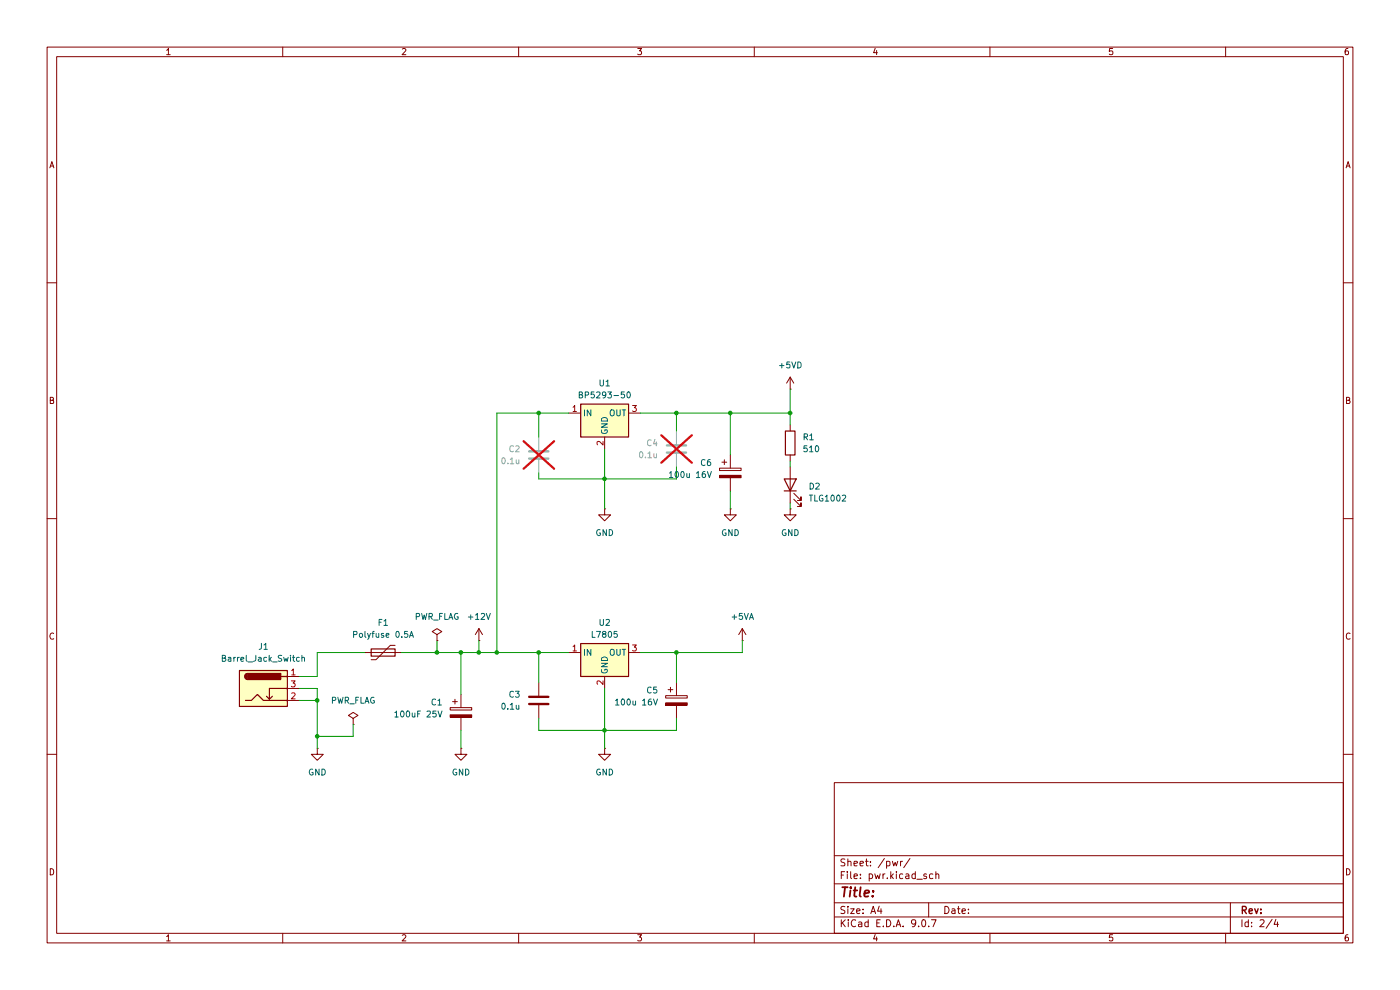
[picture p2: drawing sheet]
(kicad_sch
 (version 20250114)
 (generator "eeschema")
 (generator_version "9.0")
 (paper "A4")
 (lib_symbols
  (symbol "Connector:Barrel_Jack_Switch"
   (pin_names (hide yes)) (exclude_from_sim no) (in_bom yes) (on_board yes)
   (property "Reference" "J" (at 0 5.334 0) (effects (font (size 1.27 1.27))))
   (property "Value" "Barrel_Jack_Switch" (at 0 -5.08 0) (effects (font (size 1.27 1.27))))
   (property "Footprint" "" (at 1.27 -1.016 0) (effects (font (size 1.27 1.27)) (hide yes)))
   (property "Datasheet" "~" (at 1.27 -1.016 0) (effects (font (size 1.27 1.27)) (hide yes)))
   (property "Description" "DC Barrel Jack with an internal switch" (at 0 0 0) (effects (font (size 1.27 1.27)) (hide yes)))
   (symbol "Barrel_Jack_Switch_0_1"
    (rectangle (start -5.08 3.81) (end 5.08 -3.81) (stroke (width 0.254) (type default)) (fill (type background)))
    (polyline (pts (xy -3.81 -2.54) (xy -2.54 -2.54) (xy -1.27 -1.27) (xy 0 -2.54) (xy 2.54 -2.54) (xy 5.08 -2.54)) (stroke (width 0.254) (type default)) (fill (type none)))
    (arc (start -3.302 1.905) (mid -3.9343 2.54) (end -3.302 3.175) (stroke (width 0.254) (type default)) (fill (type none)))
    (arc (start -3.302 1.905) (mid -3.9343 2.54) (end -3.302 3.175) (stroke (width 0.254) (type default)) (fill (type outline)))
    (polyline (pts (xy 1.27 -2.286) (xy 1.905 -1.651)) (stroke (width 0.254) (type default)) (fill (type none)))
    (rectangle (start 3.683 3.175) (end -3.302 1.905) (stroke (width 0.254) (type default)) (fill (type outline)))
    (polyline (pts (xy 5.08 2.54) (xy 3.81 2.54)) (stroke (width 0.254) (type default)) (fill (type none)))
    (polyline (pts (xy 5.08 0) (xy 1.27 0) (xy 1.27 -2.286) (xy 0.635 -1.651)) (stroke (width 0.254) (type default)) (fill (type none))))
   (symbol "Barrel_Jack_Switch_1_1"
    (pin passive line (at 7.62 2.54 180) (length 2.54) (name "~" (effects (font (size 1.27 1.27)))) (number "1" (effects (font (size 1.27 1.27)))))
    (pin passive line (at 7.62 0 180) (length 2.54) (name "~" (effects (font (size 1.27 1.27)))) (number "3" (effects (font (size 1.27 1.27)))))
    (pin passive line (at 7.62 -2.54 180) (length 2.54) (name "~" (effects (font (size 1.27 1.27)))) (number "2" (effects (font (size 1.27 1.27))))))
   (embedded_fonts no))
  (symbol "Device:C"
   (pin_numbers (hide yes))
   (pin_names
    (offset 0.254)) (exclude_from_sim no) (in_bom yes) (on_board yes)
   (property "Reference" "C" (at 0.635 2.54 0) (effects (font (size 1.27 1.27)) (justify left)))
   (property "Value" "C" (at 0.635 -2.54 0) (effects (font (size 1.27 1.27)) (justify left)))
   (property "Footprint" "" (at 0.9652 -3.81 0) (effects (font (size 1.27 1.27)) (hide yes)))
   (property "Datasheet" "~" (at 0 0 0) (effects (font (size 1.27 1.27)) (hide yes)))
   (property "Description" "Unpolarized capacitor" (at 0 0 0) (effects (font (size 1.27 1.27)) (hide yes)))
   (symbol "C_0_1"
    (polyline (pts (xy -2.032 0.762) (xy 2.032 0.762)) (stroke (width 0.508) (type default)) (fill (type none)))
    (polyline (pts (xy -2.032 -0.762) (xy 2.032 -0.762)) (stroke (width 0.508) (type default)) (fill (type none))))
   (symbol "C_1_1"
    (pin passive line (at 0 3.81 270) (length 2.794) (name "~" (effects (font (size 1.27 1.27)))) (number "1" (effects (font (size 1.27 1.27)))))
    (pin passive line (at 0 -3.81 90) (length 2.794) (name "~" (effects (font (size 1.27 1.27)))) (number "2" (effects (font (size 1.27 1.27))))))
   (embedded_fonts no))
  (symbol "Device:C_Polarized"
   (pin_numbers (hide yes))
   (pin_names
    (offset 0.254)) (exclude_from_sim no) (in_bom yes) (on_board yes)
   (property "Reference" "C" (at 0.635 2.54 0) (effects (font (size 1.27 1.27)) (justify left)))
   (property "Value" "C_Polarized" (at 0.635 -2.54 0) (effects (font (size 1.27 1.27)) (justify left)))
   (property "Footprint" "" (at 0.9652 -3.81 0) (effects (font (size 1.27 1.27)) (hide yes)))
   (property "Datasheet" "~" (at 0 0 0) (effects (font (size 1.27 1.27)) (hide yes)))
   (property "Description" "Polarized capacitor" (at 0 0 0) (effects (font (size 1.27 1.27)) (hide yes)))
   (symbol "C_Polarized_0_1"
    (rectangle (start -2.286 0.508) (end 2.286 1.016) (stroke (width 0) (type default)) (fill (type none)))
    (polyline (pts (xy -1.778 2.286) (xy -0.762 2.286)) (stroke (width 0) (type default)) (fill (type none)))
    (polyline (pts (xy -1.27 2.794) (xy -1.27 1.778)) (stroke (width 0) (type default)) (fill (type none)))
    (rectangle (start 2.286 -0.508) (end -2.286 -1.016) (stroke (width 0) (type default)) (fill (type outline))))
   (symbol "C_Polarized_1_1"
    (pin passive line (at 0 3.81 270) (length 2.794) (name "~" (effects (font (size 1.27 1.27)))) (number "1" (effects (font (size 1.27 1.27)))))
    (pin passive line (at 0 -3.81 90) (length 2.794) (name "~" (effects (font (size 1.27 1.27)))) (number "2" (effects (font (size 1.27 1.27))))))
   (embedded_fonts no))
  (symbol "Device:LED"
   (pin_numbers (hide yes))
   (pin_names
    (offset 1.016) (hide yes)) (exclude_from_sim no) (in_bom yes) (on_board yes)
   (property "Reference" "D" (at 0 2.54 0) (effects (font (size 1.27 1.27))))
   (property "Value" "LED" (at 0 -2.54 0) (effects (font (size 1.27 1.27))))
   (property "Footprint" "" (at 0 0 0) (effects (font (size 1.27 1.27)) (hide yes)))
   (property "Datasheet" "~" (at 0 0 0) (effects (font (size 1.27 1.27)) (hide yes)))
   (property "Description" "Light emitting diode" (at 0 0 0) (effects (font (size 1.27 1.27)) (hide yes)))
   (property "Sim.Pins" "1=K 2=A" (at 0 0 0) (effects (font (size 1.27 1.27)) (hide yes)))
   (symbol "LED_0_1"
    (polyline (pts (xy -3.048 -0.762) (xy -4.572 -2.286) (xy -3.81 -2.286) (xy -4.572 -2.286) (xy -4.572 -1.524)) (stroke (width 0) (type default)) (fill (type none)))
    (polyline (pts (xy -1.778 -0.762) (xy -3.302 -2.286) (xy -2.54 -2.286) (xy -3.302 -2.286) (xy -3.302 -1.524)) (stroke (width 0) (type default)) (fill (type none)))
    (polyline (pts (xy -1.27 0) (xy 1.27 0)) (stroke (width 0) (type default)) (fill (type none)))
    (polyline (pts (xy -1.27 -1.27) (xy -1.27 1.27)) (stroke (width 0.254) (type default)) (fill (type none)))
    (polyline (pts (xy 1.27 -1.27) (xy 1.27 1.27) (xy -1.27 0) (xy 1.27 -1.27)) (stroke (width 0.254) (type default)) (fill (type none))))
   (symbol "LED_1_1"
    (pin passive line (at -3.81 0 0) (length 2.54) (name "K" (effects (font (size 1.27 1.27)))) (number "1" (effects (font (size 1.27 1.27)))))
    (pin passive line (at 3.81 0 180) (length 2.54) (name "A" (effects (font (size 1.27 1.27)))) (number "2" (effects (font (size 1.27 1.27))))))
   (embedded_fonts no))
  (symbol "Device:Polyfuse"
   (pin_numbers (hide yes))
   (pin_names
    (offset 0)) (exclude_from_sim no) (in_bom yes) (on_board yes)
   (property "Reference" "F" (at -2.54 0 90) (effects (font (size 1.27 1.27))))
   (property "Value" "Polyfuse" (at 2.54 0 90) (effects (font (size 1.27 1.27))))
   (property "Footprint" "" (at 1.27 -5.08 0) (effects (font (size 1.27 1.27)) (justify left) (hide yes)))
   (property "Datasheet" "~" (at 0 0 0) (effects (font (size 1.27 1.27)) (hide yes)))
   (property "Description" "Resettable fuse, polymeric positive temperature coefficient" (at 0 0 0) (effects (font (size 1.27 1.27)) (hide yes)))
   (symbol "Polyfuse_0_1"
    (polyline (pts (xy -1.524 2.54) (xy -1.524 1.524) (xy 1.524 -1.524) (xy 1.524 -2.54)) (stroke (width 0) (type default)) (fill (type none)))
    (rectangle (start -0.762 2.54) (end 0.762 -2.54) (stroke (width 0.254) (type default)) (fill (type none)))
    (polyline (pts (xy 0 2.54) (xy 0 -2.54)) (stroke (width 0) (type default)) (fill (type none))))
   (symbol "Polyfuse_1_1"
    (pin passive line (at 0 3.81 270) (length 1.27) (name "~" (effects (font (size 1.27 1.27)))) (number "1" (effects (font (size 1.27 1.27)))))
    (pin passive line (at 0 -3.81 90) (length 1.27) (name "~" (effects (font (size 1.27 1.27)))) (number "2" (effects (font (size 1.27 1.27))))))
   (embedded_fonts no))
  (symbol "Device:R"
   (pin_numbers (hide yes))
   (pin_names
    (offset 0)) (exclude_from_sim no) (in_bom yes) (on_board yes)
   (property "Reference" "R" (at 2.032 0 90) (effects (font (size 1.27 1.27))))
   (property "Value" "R" (at 0 0 90) (effects (font (size 1.27 1.27))))
   (property "Footprint" "" (at -1.778 0 90) (effects (font (size 1.27 1.27)) (hide yes)))
   (property "Datasheet" "~" (at 0 0 0) (effects (font (size 1.27 1.27)) (hide yes)))
   (property "Description" "Resistor" (at 0 0 0) (effects (font (size 1.27 1.27)) (hide yes)))
   (symbol "R_0_1"
    (rectangle (start -1.016 -2.54) (end 1.016 2.54) (stroke (width 0.254) (type default)) (fill (type none))))
   (symbol "R_1_1"
    (pin passive line (at 0 3.81 270) (length 1.27) (name "~" (effects (font (size 1.27 1.27)))) (number "1" (effects (font (size 1.27 1.27)))))
    (pin passive line (at 0 -3.81 90) (length 1.27) (name "~" (effects (font (size 1.27 1.27)))) (number "2" (effects (font (size 1.27 1.27))))))
   (embedded_fonts no))
  (symbol "Regulator_Linear:L7805"
   (pin_names
    (offset 0.254)) (exclude_from_sim no) (in_bom yes) (on_board yes)
   (property "Reference" "U" (at -3.81 3.175 0) (effects (font (size 1.27 1.27))))
   (property "Value" "L7805" (at 0 3.175 0) (effects (font (size 1.27 1.27)) (justify left)))
   (property "Footprint" "" (at 0.635 -3.81 0) (effects (font (size 1.27 1.27)
    (italic yes)) (justify left) (hide yes)))
   (property "Datasheet" "http://www.st.com/content/ccc/resource/technical/document/datasheet/41/4f/b3/b0/12/d4/47/88/CD00000444.pdf/files/CD00000444.pdf/jcr:content/translations/en.CD00000444.pdf" (at 0 -1.27 0) (effects (font (size 1.27 1.27)) (hide yes)))
   (property "Description" "Positive 1.5A 35V Linear Regulator, Fixed Output 5V, TO-220/TO-263/TO-252" (at 0 0 0) (effects (font (size 1.27 1.27)) (hide yes)))
   (symbol "L7805_0_1"
    (rectangle (start -5.08 1.905) (end 5.08 -5.08) (stroke (width 0.254) (type default)) (fill (type background))))
   (symbol "L7805_1_1"
    (pin power_in line (at -7.62 0 0) (length 2.54) (name "IN" (effects (font (size 1.27 1.27)))) (number "1" (effects (font (size 1.27 1.27)))))
    (pin power_in line (at 0 -7.62 90) (length 2.54) (name "GND" (effects (font (size 1.27 1.27)))) (number "2" (effects (font (size 1.27 1.27)))))
    (pin power_out line (at 7.62 0 180) (length 2.54) (name "OUT" (effects (font (size 1.27 1.27)))) (number "3" (effects (font (size 1.27 1.27))))))
   (embedded_fonts no))
  (symbol "power:+12V"
   (power)
   (pin_numbers (hide yes))
   (pin_names
    (offset 0) (hide yes)) (exclude_from_sim no) (in_bom yes) (on_board yes)
   (property "Reference" "#PWR" (at 0 -3.81 0) (effects (font (size 1.27 1.27)) (hide yes)))
   (property "Value" "+12V" (at 0 3.556 0) (effects (font (size 1.27 1.27))))
   (property "Footprint" "" (at 0 0 0) (effects (font (size 1.27 1.27)) (hide yes)))
   (property "Datasheet" "" (at 0 0 0) (effects (font (size 1.27 1.27)) (hide yes)))
   (property "Description" "Power symbol creates a global label with name \"+12V\"" (at 0 0 0) (effects (font (size 1.27 1.27)) (hide yes)))
   (symbol "+12V_0_1"
    (polyline (pts (xy -0.762 1.27) (xy 0 2.54)) (stroke (width 0) (type default)) (fill (type none)))
    (polyline (pts (xy 0 2.54) (xy 0.762 1.27)) (stroke (width 0) (type default)) (fill (type none)))
    (polyline (pts (xy 0 0) (xy 0 2.54)) (stroke (width 0) (type default)) (fill (type none))))
   (symbol "+12V_1_1"
    (pin power_in line (at 0 0 90) (length 0) (name "~" (effects (font (size 1.27 1.27)))) (number "1" (effects (font (size 1.27 1.27))))))
   (embedded_fonts no))
  (symbol "power:+5VA"
   (power)
   (pin_numbers (hide yes))
   (pin_names
    (offset 0) (hide yes)) (exclude_from_sim no) (in_bom yes) (on_board yes)
   (property "Reference" "#PWR" (at 0 -3.81 0) (effects (font (size 1.27 1.27)) (hide yes)))
   (property "Value" "+5VA" (at 0 3.556 0) (effects (font (size 1.27 1.27))))
   (property "Footprint" "" (at 0 0 0) (effects (font (size 1.27 1.27)) (hide yes)))
   (property "Datasheet" "" (at 0 0 0) (effects (font (size 1.27 1.27)) (hide yes)))
   (property "Description" "Power symbol creates a global label with name \"+5VA\"" (at 0 0 0) (effects (font (size 1.27 1.27)) (hide yes)))
   (symbol "+5VA_0_1"
    (polyline (pts (xy -0.762 1.27) (xy 0 2.54)) (stroke (width 0) (type default)) (fill (type none)))
    (polyline (pts (xy 0 2.54) (xy 0.762 1.27)) (stroke (width 0) (type default)) (fill (type none)))
    (polyline (pts (xy 0 0) (xy 0 2.54)) (stroke (width 0) (type default)) (fill (type none))))
   (symbol "+5VA_1_1"
    (pin power_in line (at 0 0 90) (length 0) (name "~" (effects (font (size 1.27 1.27)))) (number "1" (effects (font (size 1.27 1.27))))))
   (embedded_fonts no))
  (symbol "power:+5VD"
   (power)
   (pin_numbers (hide yes))
   (pin_names
    (offset 0) (hide yes)) (exclude_from_sim no) (in_bom yes) (on_board yes)
   (property "Reference" "#PWR" (at 0 -3.81 0) (effects (font (size 1.27 1.27)) (hide yes)))
   (property "Value" "+5VD" (at 0 3.556 0) (effects (font (size 1.27 1.27))))
   (property "Footprint" "" (at 0 0 0) (effects (font (size 1.27 1.27)) (hide yes)))
   (property "Datasheet" "" (at 0 0 0) (effects (font (size 1.27 1.27)) (hide yes)))
   (property "Description" "Power symbol creates a global label with name \"+5VD\"" (at 0 0 0) (effects (font (size 1.27 1.27)) (hide yes)))
   (symbol "+5VD_0_1"
    (polyline (pts (xy -0.762 1.27) (xy 0 2.54)) (stroke (width 0) (type default)) (fill (type none)))
    (polyline (pts (xy 0 2.54) (xy 0.762 1.27)) (stroke (width 0) (type default)) (fill (type none)))
    (polyline (pts (xy 0 0) (xy 0 2.54)) (stroke (width 0) (type default)) (fill (type none))))
   (symbol "+5VD_1_1"
    (pin power_in line (at 0 0 90) (length 0) (name "~" (effects (font (size 1.27 1.27)))) (number "1" (effects (font (size 1.27 1.27))))))
   (embedded_fonts no))
  (symbol "power:GND"
   (power)
   (pin_numbers (hide yes))
   (pin_names
    (offset 0) (hide yes)) (exclude_from_sim no) (in_bom yes) (on_board yes)
   (property "Reference" "#PWR" (at 0 -6.35 0) (effects (font (size 1.27 1.27)) (hide yes)))
   (property "Value" "GND" (at 0 -3.81 0) (effects (font (size 1.27 1.27))))
   (property "Footprint" "" (at 0 0 0) (effects (font (size 1.27 1.27)) (hide yes)))
   (property "Datasheet" "" (at 0 0 0) (effects (font (size 1.27 1.27)) (hide yes)))
   (property "Description" "Power symbol creates a global label with name \"GND\" , ground" (at 0 0 0) (effects (font (size 1.27 1.27)) (hide yes)))
   (symbol "GND_0_1"
    (polyline (pts (xy 0 0) (xy 0 -1.27) (xy 1.27 -1.27) (xy 0 -2.54) (xy -1.27 -1.27) (xy 0 -1.27)) (stroke (width 0) (type default)) (fill (type none))))
   (symbol "GND_1_1"
    (pin power_in line (at 0 0 270) (length 0) (name "~" (effects (font (size 1.27 1.27)))) (number "1" (effects (font (size 1.27 1.27))))))
   (embedded_fonts no))
  (symbol "power:PWR_FLAG"
   (power)
   (pin_numbers (hide yes))
   (pin_names
    (offset 0) (hide yes)) (exclude_from_sim no) (in_bom yes) (on_board yes)
   (property "Reference" "#FLG" (at 0 1.905 0) (effects (font (size 1.27 1.27)) (hide yes)))
   (property "Value" "PWR_FLAG" (at 0 3.81 0) (effects (font (size 1.27 1.27))))
   (property "Footprint" "" (at 0 0 0) (effects (font (size 1.27 1.27)) (hide yes)))
   (property "Datasheet" "~" (at 0 0 0) (effects (font (size 1.27 1.27)) (hide yes)))
   (property "Description" "Special symbol for telling ERC where power comes from" (at 0 0 0) (effects (font (size 1.27 1.27)) (hide yes)))
   (symbol "PWR_FLAG_0_0"
    (pin power_out line (at 0 0 90) (length 0) (name "~" (effects (font (size 1.27 1.27)))) (number "1" (effects (font (size 1.27 1.27))))))
   (symbol "PWR_FLAG_0_1"
    (polyline (pts (xy 0 0) (xy 0 1.27) (xy -1.016 1.905) (xy 0 2.54) (xy 1.016 1.905) (xy 0 1.27)) (stroke (width 0) (type default)) (fill (type none))))
   (embedded_fonts no)))
 (junction
  (at 128.27 154.94)
  (diameter 0)
  (color 0 0 0 0))
 (junction
  (at 143.51 138.43)
  (diameter 0)
  (color 0 0 0 0))
 (junction
  (at 154.94 87.63)
  (diameter 0)
  (color 0 0 0 0))
 (junction
  (at 128.27 101.6)
  (diameter 0)
  (color 0 0 0 0))
 (junction
  (at 97.79 138.43)
  (diameter 0)
  (color 0 0 0 0))
 (junction
  (at 167.64 87.63)
  (diameter 0)
  (color 0 0 0 0))
 (junction
  (at 105.41 138.43)
  (diameter 0)
  (color 0 0 0 0))
 (junction
  (at 67.31 148.59)
  (diameter 0)
  (color 0 0 0 0))
 (junction
  (at 114.3 87.63)
  (diameter 0)
  (color 0 0 0 0))
 (junction
  (at 67.31 156.21)
  (diameter 0)
  (color 0 0 0 0))
 (junction
  (at 114.3 138.43)
  (diameter 0)
  (color 0 0 0 0))
 (junction
  (at 92.71 138.43)
  (diameter 0)
  (color 0 0 0 0))
 (junction
  (at 143.51 87.63)
  (diameter 0)
  (color 0 0 0 0))
 (junction
  (at 101.6 138.43)
  (diameter 0)
  (color 0 0 0 0))
 (wire
  (pts (xy 105.41 138.43) (xy 114.3 138.43))
  (stroke (width 0) (type default)))
 (wire
  (pts (xy 154.94 104.14) (xy 154.94 107.95))
  (stroke (width 0) (type default)))
 (wire
  (pts (xy 85.09 138.43) (xy 92.71 138.43))
  (stroke (width 0) (type default)))
 (wire
  (pts (xy 67.31 146.05) (xy 67.31 148.59))
  (stroke (width 0) (type default)))
 (wire
  (pts (xy 114.3 138.43) (xy 114.3 144.78))
  (stroke (width 0) (type default)))
 (wire
  (pts (xy 143.51 144.78) (xy 143.51 138.43))
  (stroke (width 0) (type default)))
 (wire
  (pts (xy 97.79 138.43) (xy 101.6 138.43))
  (stroke (width 0) (type default)))
 (wire
  (pts (xy 97.79 154.94) (xy 97.79 158.75))
  (stroke (width 0) (type default)))
 (wire
  (pts (xy 105.41 87.63) (xy 105.41 138.43))
  (stroke (width 0) (type default)))
 (wire
  (pts (xy 67.31 143.51) (xy 67.31 138.43))
  (stroke (width 0) (type default)))
 (wire
  (pts (xy 63.5 148.59) (xy 67.31 148.59))
  (stroke (width 0) (type default)))
 (wire
  (pts (xy 154.94 87.63) (xy 154.94 96.52))
  (stroke (width 0) (type default)))
 (wire
  (pts (xy 143.51 99.06) (xy 143.51 101.6))
  (stroke (width 0) (type default)))
 (wire
  (pts (xy 120.65 138.43) (xy 114.3 138.43))
  (stroke (width 0) (type default)))
 (wire
  (pts (xy 101.6 135.89) (xy 101.6 138.43))
  (stroke (width 0) (type default)))
 (wire
  (pts (xy 128.27 101.6) (xy 128.27 107.95))
  (stroke (width 0) (type default)))
 (wire
  (pts (xy 67.31 138.43) (xy 77.47 138.43))
  (stroke (width 0) (type default)))
 (wire
  (pts (xy 97.79 138.43) (xy 97.79 147.32))
  (stroke (width 0) (type default)))
 (wire
  (pts (xy 167.64 106.68) (xy 167.64 107.95))
  (stroke (width 0) (type default)))
 (wire
  (pts (xy 67.31 156.21) (xy 67.31 158.75))
  (stroke (width 0) (type default)))
 (wire
  (pts (xy 128.27 154.94) (xy 128.27 158.75))
  (stroke (width 0) (type default)))
 (wire
  (pts (xy 143.51 101.6) (xy 128.27 101.6))
  (stroke (width 0) (type default)))
 (wire
  (pts (xy 135.89 87.63) (xy 143.51 87.63))
  (stroke (width 0) (type default)))
 (wire
  (pts (xy 167.64 87.63) (xy 167.64 90.17))
  (stroke (width 0) (type default)))
 (wire
  (pts (xy 128.27 146.05) (xy 128.27 154.94))
  (stroke (width 0) (type default)))
 (wire
  (pts (xy 154.94 87.63) (xy 167.64 87.63))
  (stroke (width 0) (type default)))
 (wire
  (pts (xy 114.3 152.4) (xy 114.3 154.94))
  (stroke (width 0) (type default)))
 (wire
  (pts (xy 114.3 154.94) (xy 128.27 154.94))
  (stroke (width 0) (type default)))
 (wire
  (pts (xy 63.5 143.51) (xy 67.31 143.51))
  (stroke (width 0) (type default)))
 (wire
  (pts (xy 114.3 87.63) (xy 114.3 92.71))
  (stroke (width 0) (type default)))
 (wire
  (pts (xy 101.6 138.43) (xy 105.41 138.43))
  (stroke (width 0) (type default)))
 (wire
  (pts (xy 135.89 138.43) (xy 143.51 138.43))
  (stroke (width 0) (type default)))
 (wire
  (pts (xy 114.3 87.63) (xy 105.41 87.63))
  (stroke (width 0) (type default)))
 (wire
  (pts (xy 74.93 153.67) (xy 74.93 156.21))
  (stroke (width 0) (type default)))
 (wire
  (pts (xy 120.65 87.63) (xy 114.3 87.63))
  (stroke (width 0) (type default)))
 (wire
  (pts (xy 114.3 101.6) (xy 128.27 101.6))
  (stroke (width 0) (type default)))
 (wire
  (pts (xy 128.27 95.25) (xy 128.27 101.6))
  (stroke (width 0) (type default)))
 (wire
  (pts (xy 143.51 138.43) (xy 157.48 138.43))
  (stroke (width 0) (type default)))
 (wire
  (pts (xy 114.3 100.33) (xy 114.3 101.6))
  (stroke (width 0) (type default)))
 (wire
  (pts (xy 92.71 138.43) (xy 97.79 138.43))
  (stroke (width 0) (type default)))
 (wire
  (pts (xy 167.64 97.79) (xy 167.64 99.06))
  (stroke (width 0) (type default)))
 (wire
  (pts (xy 143.51 152.4) (xy 143.51 154.94))
  (stroke (width 0) (type default)))
 (wire
  (pts (xy 67.31 156.21) (xy 74.93 156.21))
  (stroke (width 0) (type default)))
 (wire
  (pts (xy 67.31 148.59) (xy 67.31 156.21))
  (stroke (width 0) (type default)))
 (wire
  (pts (xy 92.71 135.89) (xy 92.71 138.43))
  (stroke (width 0) (type default)))
 (wire
  (pts (xy 143.51 87.63) (xy 143.51 91.44))
  (stroke (width 0) (type default)))
 (wire
  (pts (xy 167.64 82.55) (xy 167.64 87.63))
  (stroke (width 0) (type default)))
 (wire
  (pts (xy 143.51 87.63) (xy 154.94 87.63))
  (stroke (width 0) (type default)))
 (wire
  (pts (xy 157.48 135.89) (xy 157.48 138.43))
  (stroke (width 0) (type default)))
 (wire
  (pts (xy 128.27 154.94) (xy 143.51 154.94))
  (stroke (width 0) (type default)))
 (wire
  (pts (xy 63.5 146.05) (xy 67.31 146.05))
  (stroke (width 0) (type default)))
 (symbol
  (lib_id "Device:C")
  (at 143.51 95.25 0)
  (unit 1)
  (exclude_from_sim no)
  (in_bom yes)
  (on_board yes)
  (dnp yes)
  (property "Reference" "C4" (at 139.7 93.9799 0) (effects (font (size 1.27 1.27)) (justify right)))
  (property "Value" "0.1u" (at 139.7 96.5199 0) (effects (font (size 1.27 1.27)) (justify right)))
  (property "Footprint" "Capacitor_THT:C_Disc_D4.7mm_W2.5mm_P5.00mm" (at 144.4752 99.06 0) (effects (font (size 1.27 1.27)) (hide yes)))
  (property "Datasheet" "~" (at 143.51 95.25 0) (effects (font (size 1.27 1.27)) (hide yes)))
  (property "Description" "Unpolarized capacitor" (at 143.51 95.25 0) (effects (font (size 1.27 1.27)) (hide yes)))
  (pin "1")
  (pin "2"))
 (symbol
  (lib_id "Regulator_Linear:L7805")
  (at 128.27 138.43 0)
  (unit 1)
  (exclude_from_sim no)
  (in_bom yes)
  (on_board yes)
  (dnp no)
  (fields_autoplaced yes)
  (property "Reference" "U2" (at 128.27 132.08 0) (effects (font (size 1.27 1.27))))
  (property "Value" "L7805" (at 128.27 134.62 0) (effects (font (size 1.27 1.27))))
  (property "Footprint" "Package_TO_SOT_SMD:TO-252-3_TabPin2" (at 128.905 142.24 0) (effects (font (size 1.27 1.27)
    (italic yes)) (justify left) (hide yes)))
  (property "Datasheet" "http://www.st.com/content/ccc/resource/technical/document/datasheet/41/4f/b3/b0/12/d4/47/88/CD00000444.pdf/files/CD00000444.pdf/jcr:content/translations/en.CD00000444.pdf" (at 128.27 139.7 0) (effects (font (size 1.27 1.27)) (hide yes)))
  (property "Description" "Positive 1.5A 35V Linear Regulator, Fixed Output 5V, TO-220/TO-263/TO-252" (at 128.27 138.43 0) (effects (font (size 1.27 1.27)) (hide yes)))
  (pin "1")
  (pin "2")
  (pin "3"))
 (symbol
  (lib_id "Device:R")
  (at 167.64 93.98 180)
  (unit 1)
  (exclude_from_sim no)
  (in_bom yes)
  (on_board yes)
  (dnp no)
  (fields_autoplaced yes)
  (property "Reference" "R1" (at 170.18 92.7099 0) (effects (font (size 1.27 1.27)) (justify right)))
  (property "Value" "510" (at 170.18 95.2499 0) (effects (font (size 1.27 1.27)) (justify right)))
  (property "Footprint" "Resistor_SMD:R_0805_2012Metric_Pad1.20x1.40mm_HandSolder" (at 169.418 93.98 90) (effects (font (size 1.27 1.27)) (hide yes)))
  (property "Datasheet" "~" (at 167.64 93.98 0) (effects (font (size 1.27 1.27)) (hide yes)))
  (property "Description" "Resistor" (at 167.64 93.98 0) (effects (font (size 1.27 1.27)) (hide yes)))
  (pin "1")
  (pin "2"))
 (symbol
  (lib_id "power:+5VA")
  (at 157.48 135.89 0)
  (unit 1)
  (exclude_from_sim no)
  (in_bom yes)
  (on_board yes)
  (dnp no)
  (fields_autoplaced yes)
  (property "Reference" "#PWR08" (at 157.48 139.7 0) (effects (font (size 1.27 1.27)) (hide yes)))
  (property "Value" "+5VA" (at 157.48 130.81 0) (effects (font (size 1.27 1.27))))
  (property "Footprint" "" (at 157.48 135.89 0) (effects (font (size 1.27 1.27)) (hide yes)))
  (property "Datasheet" "" (at 157.48 135.89 0) (effects (font (size 1.27 1.27)) (hide yes)))
  (property "Description" "Power symbol creates a global label with name \"+5VA\"" (at 157.48 135.89 0) (effects (font (size 1.27 1.27)) (hide yes)))
  (pin "1"))
 (symbol
  (lib_id "power:GND")
  (at 128.27 158.75 0)
  (unit 1)
  (exclude_from_sim no)
  (in_bom yes)
  (on_board yes)
  (dnp no)
  (fields_autoplaced yes)
  (property "Reference" "#PWR06" (at 128.27 165.1 0) (effects (font (size 1.27 1.27)) (hide yes)))
  (property "Value" "GND" (at 128.27 163.83 0) (effects (font (size 1.27 1.27))))
  (property "Footprint" "" (at 128.27 158.75 0) (effects (font (size 1.27 1.27)) (hide yes)))
  (property "Datasheet" "" (at 128.27 158.75 0) (effects (font (size 1.27 1.27)) (hide yes)))
  (property "Description" "Power symbol creates a global label with name \"GND\" , ground" (at 128.27 158.75 0) (effects (font (size 1.27 1.27)) (hide yes)))
  (pin "1"))
 (symbol
  (lib_id "power:PWR_FLAG")
  (at 92.71 135.89 0)
  (mirror y)
  (unit 1)
  (exclude_from_sim no)
  (in_bom yes)
  (on_board yes)
  (dnp no)
  (property "Reference" "#FLG02" (at 92.71 133.985 0) (effects (font (size 1.27 1.27)) (hide yes)))
  (property "Value" "PWR_FLAG" (at 92.71 130.81 0) (effects (font (size 1.27 1.27))))
  (property "Footprint" "" (at 92.71 135.89 0) (effects (font (size 1.27 1.27)) (hide yes)))
  (property "Datasheet" "~" (at 92.71 135.89 0) (effects (font (size 1.27 1.27)) (hide yes)))
  (property "Description" "Special symbol for telling ERC where power comes from" (at 92.71 135.89 0) (effects (font (size 1.27 1.27)) (hide yes)))
  (pin "1"))
 (symbol
  (lib_id "Device:C")
  (at 114.3 148.59 0)
  (unit 1)
  (exclude_from_sim no)
  (in_bom yes)
  (on_board yes)
  (dnp no)
  (property "Reference" "C3" (at 110.49 147.3199 0) (effects (font (size 1.27 1.27)) (justify right)))
  (property "Value" "0.1u" (at 110.49 149.8599 0) (effects (font (size 1.27 1.27)) (justify right)))
  (property "Footprint" "Capacitor_THT:C_Disc_D4.7mm_W2.5mm_P5.00mm" (at 115.2652 152.4 0) (effects (font (size 1.27 1.27)) (hide yes)))
  (property "Datasheet" "~" (at 114.3 148.59 0) (effects (font (size 1.27 1.27)) (hide yes)))
  (property "Description" "Unpolarized capacitor" (at 114.3 148.59 0) (effects (font (size 1.27 1.27)) (hide yes)))
  (pin "1")
  (pin "2"))
 (symbol
  (lib_id "power:GND")
  (at 128.27 107.95 0)
  (unit 1)
  (exclude_from_sim no)
  (in_bom yes)
  (on_board yes)
  (dnp no)
  (fields_autoplaced yes)
  (property "Reference" "#PWR05" (at 128.27 114.3 0) (effects (font (size 1.27 1.27)) (hide yes)))
  (property "Value" "GND" (at 128.27 113.03 0) (effects (font (size 1.27 1.27))))
  (property "Footprint" "" (at 128.27 107.95 0) (effects (font (size 1.27 1.27)) (hide yes)))
  (property "Datasheet" "" (at 128.27 107.95 0) (effects (font (size 1.27 1.27)) (hide yes)))
  (property "Description" "Power symbol creates a global label with name \"GND\" , ground" (at 128.27 107.95 0) (effects (font (size 1.27 1.27)) (hide yes)))
  (pin "1"))
 (symbol
  (lib_id "Connector:Barrel_Jack_Switch")
  (at 55.88 146.05 0)
  (unit 1)
  (exclude_from_sim no)
  (in_bom yes)
  (on_board yes)
  (dnp no)
  (fields_autoplaced yes)
  (property "Reference" "J1" (at 55.88 137.16 0) (effects (font (size 1.27 1.27))))
  (property "Value" "Barrel_Jack_Switch" (at 55.88 139.7 0) (effects (font (size 1.27 1.27))))
  (property "Footprint" "Connector_BarrelJack:BarrelJack_Horizontal" (at 57.15 147.066 0) (effects (font (size 1.27 1.27)) (hide yes)))
  (property "Datasheet" "~" (at 57.15 147.066 0) (effects (font (size 1.27 1.27)) (hide yes)))
  (property "Description" "DC Barrel Jack with an internal switch" (at 55.88 146.05 0) (effects (font (size 1.27 1.27)) (hide yes)))
  (pin "3")
  (pin "1")
  (pin "2"))
 (symbol
  (lib_id "Device:C_Polarized")
  (at 97.79 151.13 0)
  (unit 1)
  (exclude_from_sim no)
  (in_bom yes)
  (on_board yes)
  (dnp no)
  (property "Reference" "C1" (at 93.98 148.9709 0) (effects (font (size 1.27 1.27)) (justify right)))
  (property "Value" "100uF 25V" (at 93.98 151.5109 0) (effects (font (size 1.27 1.27)) (justify right)))
  (property "Footprint" "Capacitor_THT:CP_Radial_D8.0mm_P3.80mm" (at 98.7552 154.94 0) (effects (font (size 1.27 1.27)) (hide yes)))
  (property "Datasheet" "~" (at 97.79 151.13 0) (effects (font (size 1.27 1.27)) (hide yes)))
  (property "Description" "Polarized capacitor" (at 97.79 151.13 0) (effects (font (size 1.27 1.27)) (hide yes)))
  (pin "2")
  (pin "1"))
 (symbol
  (lib_id "power:GND")
  (at 167.64 107.95 0)
  (unit 1)
  (exclude_from_sim no)
  (in_bom yes)
  (on_board yes)
  (dnp no)
  (fields_autoplaced yes)
  (property "Reference" "#PWR010" (at 167.64 114.3 0) (effects (font (size 1.27 1.27)) (hide yes)))
  (property "Value" "GND" (at 167.64 113.03 0) (effects (font (size 1.27 1.27))))
  (property "Footprint" "" (at 167.64 107.95 0) (effects (font (size 1.27 1.27)) (hide yes)))
  (property "Datasheet" "" (at 167.64 107.95 0) (effects (font (size 1.27 1.27)) (hide yes)))
  (property "Description" "Power symbol creates a global label with name \"GND\" , ground" (at 167.64 107.95 0) (effects (font (size 1.27 1.27)) (hide yes)))
  (pin "1"))
 (symbol
  (lib_id "power:GND")
  (at 67.31 158.75 0)
  (unit 1)
  (exclude_from_sim no)
  (in_bom yes)
  (on_board yes)
  (dnp no)
  (fields_autoplaced yes)
  (property "Reference" "#PWR02" (at 67.31 165.1 0) (effects (font (size 1.27 1.27)) (hide yes)))
  (property "Value" "GND" (at 67.31 163.83 0) (effects (font (size 1.27 1.27))))
  (property "Footprint" "" (at 67.31 158.75 0) (effects (font (size 1.27 1.27)) (hide yes)))
  (property "Datasheet" "" (at 67.31 158.75 0) (effects (font (size 1.27 1.27)) (hide yes)))
  (property "Description" "Power symbol creates a global label with name \"GND\" , ground" (at 67.31 158.75 0) (effects (font (size 1.27 1.27)) (hide yes)))
  (pin "1"))
 (symbol
  (lib_id "Device:C_Polarized")
  (at 143.51 148.59 0)
  (unit 1)
  (exclude_from_sim no)
  (in_bom yes)
  (on_board yes)
  (dnp no)
  (property "Reference" "C5" (at 139.7 146.4309 0) (effects (font (size 1.27 1.27)) (justify right)))
  (property "Value" "100u 16V" (at 139.7 148.9709 0) (effects (font (size 1.27 1.27)) (justify right)))
  (property "Footprint" "Capacitor_THT:CP_Radial_D7.5mm_P2.50mm" (at 144.4752 152.4 0) (effects (font (size 1.27 1.27)) (hide yes)))
  (property "Datasheet" "~" (at 143.51 148.59 0) (effects (font (size 1.27 1.27)) (hide yes)))
  (property "Description" "Polarized capacitor" (at 143.51 148.59 0) (effects (font (size 1.27 1.27)) (hide yes)))
  (pin "2")
  (pin "1"))
 (symbol
  (lib_id "power:+12V")
  (at 101.6 135.89 0)
  (unit 1)
  (exclude_from_sim no)
  (in_bom yes)
  (on_board yes)
  (dnp no)
  (fields_autoplaced yes)
  (property "Reference" "#PWR04" (at 101.6 139.7 0) (effects (font (size 1.27 1.27)) (hide yes)))
  (property "Value" "+12V" (at 101.6 130.81 0) (effects (font (size 1.27 1.27))))
  (property "Footprint" "" (at 101.6 135.89 0) (effects (font (size 1.27 1.27)) (hide yes)))
  (property "Datasheet" "" (at 101.6 135.89 0) (effects (font (size 1.27 1.27)) (hide yes)))
  (property "Description" "Power symbol creates a global label with name \"+12V\"" (at 101.6 135.89 0) (effects (font (size 1.27 1.27)) (hide yes)))
  (pin "1"))
 (symbol
  (lib_id "power:PWR_FLAG")
  (at 74.93 153.67 0)
  (unit 1)
  (exclude_from_sim no)
  (in_bom yes)
  (on_board yes)
  (dnp no)
  (property "Reference" "#FLG03" (at 74.93 151.765 0) (effects (font (size 1.27 1.27)) (hide yes)))
  (property "Value" "PWR_FLAG" (at 74.93 148.59 0) (effects (font (size 1.27 1.27))))
  (property "Footprint" "" (at 74.93 153.67 0) (effects (font (size 1.27 1.27)) (hide yes)))
  (property "Datasheet" "~" (at 74.93 153.67 0) (effects (font (size 1.27 1.27)) (hide yes)))
  (property "Description" "Special symbol for telling ERC where power comes from" (at 74.93 153.67 0) (effects (font (size 1.27 1.27)) (hide yes)))
  (pin "1"))
 (symbol
  (lib_id "power:GND")
  (at 154.94 107.95 0)
  (unit 1)
  (exclude_from_sim no)
  (in_bom yes)
  (on_board yes)
  (dnp no)
  (fields_autoplaced yes)
  (property "Reference" "#PWR07" (at 154.94 114.3 0) (effects (font (size 1.27 1.27)) (hide yes)))
  (property "Value" "GND" (at 154.94 113.03 0) (effects (font (size 1.27 1.27))))
  (property "Footprint" "" (at 154.94 107.95 0) (effects (font (size 1.27 1.27)) (hide yes)))
  (property "Datasheet" "" (at 154.94 107.95 0) (effects (font (size 1.27 1.27)) (hide yes)))
  (property "Description" "Power symbol creates a global label with name \"GND\" , ground" (at 154.94 107.95 0) (effects (font (size 1.27 1.27)) (hide yes)))
  (pin "1"))
 (symbol
  (lib_id "power:GND")
  (at 97.79 158.75 0)
  (unit 1)
  (exclude_from_sim no)
  (in_bom yes)
  (on_board yes)
  (dnp no)
  (fields_autoplaced yes)
  (property "Reference" "#PWR03" (at 97.79 165.1 0) (effects (font (size 1.27 1.27)) (hide yes)))
  (property "Value" "GND" (at 97.79 163.83 0) (effects (font (size 1.27 1.27))))
  (property "Footprint" "" (at 97.79 158.75 0) (effects (font (size 1.27 1.27)) (hide yes)))
  (property "Datasheet" "" (at 97.79 158.75 0) (effects (font (size 1.27 1.27)) (hide yes)))
  (property "Description" "Power symbol creates a global label with name \"GND\" , ground" (at 97.79 158.75 0) (effects (font (size 1.27 1.27)) (hide yes)))
  (pin "1"))
 (symbol
  (lib_id "power:+5VD")
  (at 167.64 82.55 0)
  (unit 1)
  (exclude_from_sim no)
  (in_bom yes)
  (on_board yes)
  (dnp no)
  (fields_autoplaced yes)
  (property "Reference" "#PWR09" (at 167.64 86.36 0) (effects (font (size 1.27 1.27)) (hide yes)))
  (property "Value" "+5VD" (at 167.64 77.47 0) (effects (font (size 1.27 1.27))))
  (property "Footprint" "" (at 167.64 82.55 0) (effects (font (size 1.27 1.27)) (hide yes)))
  (property "Datasheet" "" (at 167.64 82.55 0) (effects (font (size 1.27 1.27)) (hide yes)))
  (property "Description" "Power symbol creates a global label with name \"+5VD\"" (at 167.64 82.55 0) (effects (font (size 1.27 1.27)) (hide yes)))
  (pin "1"))
 (symbol
  (lib_id "Device:Polyfuse")
  (at 81.28 138.43 90)
  (unit 1)
  (exclude_from_sim no)
  (in_bom yes)
  (on_board yes)
  (dnp no)
  (fields_autoplaced yes)
  (property "Reference" "F1" (at 81.28 132.08 90) (effects (font (size 1.27 1.27))))
  (property "Value" "Polyfuse 0.5A" (at 81.28 134.62 90) (effects (font (size 1.27 1.27))))
  (property "Footprint" "Capacitor_THT:C_Disc_D4.7mm_W2.5mm_P5.00mm" (at 86.36 137.16 0) (effects (font (size 1.27 1.27)) (justify left) (hide yes)))
  (property "Datasheet" "~" (at 81.28 138.43 0) (effects (font (size 1.27 1.27)) (hide yes)))
  (property "Description" "Resettable fuse, polymeric positive temperature coefficient" (at 81.28 138.43 0) (effects (font (size 1.27 1.27)) (hide yes)))
  (pin "2")
  (pin "1"))
 (symbol
  (lib_id "Device:LED")
  (at 167.64 102.87 90)
  (unit 1)
  (exclude_from_sim no)
  (in_bom yes)
  (on_board yes)
  (dnp no)
  (fields_autoplaced yes)
  (property "Reference" "D2" (at 171.45 103.1874 90) (effects (font (size 1.27 1.27)) (justify right)))
  (property "Value" "TLG1002" (at 171.45 105.7274 90) (effects (font (size 1.27 1.27)) (justify right)))
  (property "Footprint" "LED_SMD:LED_0805_2012Metric_Pad1.15x1.40mm_HandSolder" (at 167.64 102.87 0) (effects (font (size 1.27 1.27)) (hide yes)))
  (property "Datasheet" "~" (at 167.64 102.87 0) (effects (font (size 1.27 1.27)) (hide yes)))
  (property "Description" "Light emitting diode" (at 167.64 102.87 0) (effects (font (size 1.27 1.27)) (hide yes)))
  (property "Sim.Pins" "1=K 2=A" (at 167.64 102.87 0) (effects (font (size 1.27 1.27)) (hide yes)))
  (pin "2")
  (pin "1"))
 (symbol
  (lib_id "Device:C_Polarized")
  (at 154.94 100.33 0)
  (unit 1)
  (exclude_from_sim no)
  (in_bom yes)
  (on_board yes)
  (dnp no)
  (property "Reference" "C6" (at 151.13 98.1709 0) (effects (font (size 1.27 1.27)) (justify right)))
  (property "Value" "100u 16V" (at 151.13 100.7109 0) (effects (font (size 1.27 1.27)) (justify right)))
  (property "Footprint" "Capacitor_THT:CP_Radial_D7.5mm_P2.50mm" (at 155.9052 104.14 0) (effects (font (size 1.27 1.27)) (hide yes)))
  (property "Datasheet" "~" (at 154.94 100.33 0) (effects (font (size 1.27 1.27)) (hide yes)))
  (property "Description" "Polarized capacitor" (at 154.94 100.33 0) (effects (font (size 1.27 1.27)) (hide yes)))
  (pin "2")
  (pin "1"))
 (symbol
  (lib_id "Device:C")
  (at 114.3 96.52 0)
  (unit 1)
  (exclude_from_sim no)
  (in_bom yes)
  (on_board yes)
  (dnp yes)
  (property "Reference" "C2" (at 110.49 95.2499 0) (effects (font (size 1.27 1.27)) (justify right)))
  (property "Value" "0.1u" (at 110.49 97.7899 0) (effects (font (size 1.27 1.27)) (justify right)))
  (property "Footprint" "Capacitor_THT:C_Disc_D4.7mm_W2.5mm_P5.00mm" (at 115.2652 100.33 0) (effects (font (size 1.27 1.27)) (hide yes)))
  (property "Datasheet" "~" (at 114.3 96.52 0) (effects (font (size 1.27 1.27)) (hide yes)))
  (property "Description" "Unpolarized capacitor" (at 114.3 96.52 0) (effects (font (size 1.27 1.27)) (hide yes)))
  (pin "1")
  (pin "2"))
 (symbol
  (lib_id "Regulator_Linear:L7805")
  (at 128.27 87.63 0)
  (unit 1)
  (exclude_from_sim no)
  (in_bom yes)
  (on_board yes)
  (dnp no)
  (fields_autoplaced yes)
  (property "Reference" "U1" (at 128.27 81.28 0) (effects (font (size 1.27 1.27))))
  (property "Value" "BP5293-50" (at 128.27 83.82 0) (effects (font (size 1.27 1.27))))
  (property "Footprint" "Package_TO_SOT_THT:TO-220-3_Vertical" (at 128.905 91.44 0) (effects (font (size 1.27 1.27)
    (italic yes)) (justify left) (hide yes)))
  (property "Datasheet" "http://www.st.com/content/ccc/resource/technical/document/datasheet/41/4f/b3/b0/12/d4/47/88/CD00000444.pdf/files/CD00000444.pdf/jcr:content/translations/en.CD00000444.pdf" (at 128.27 88.9 0) (effects (font (size 1.27 1.27)) (hide yes)))
  (property "Description" "Positive 1.5A 35V Linear Regulator, Fixed Output 5V, TO-220/TO-263/TO-252" (at 128.27 87.63 0) (effects (font (size 1.27 1.27)) (hide yes)))
  (pin "3")
  (pin "1")
  (pin "2")))
